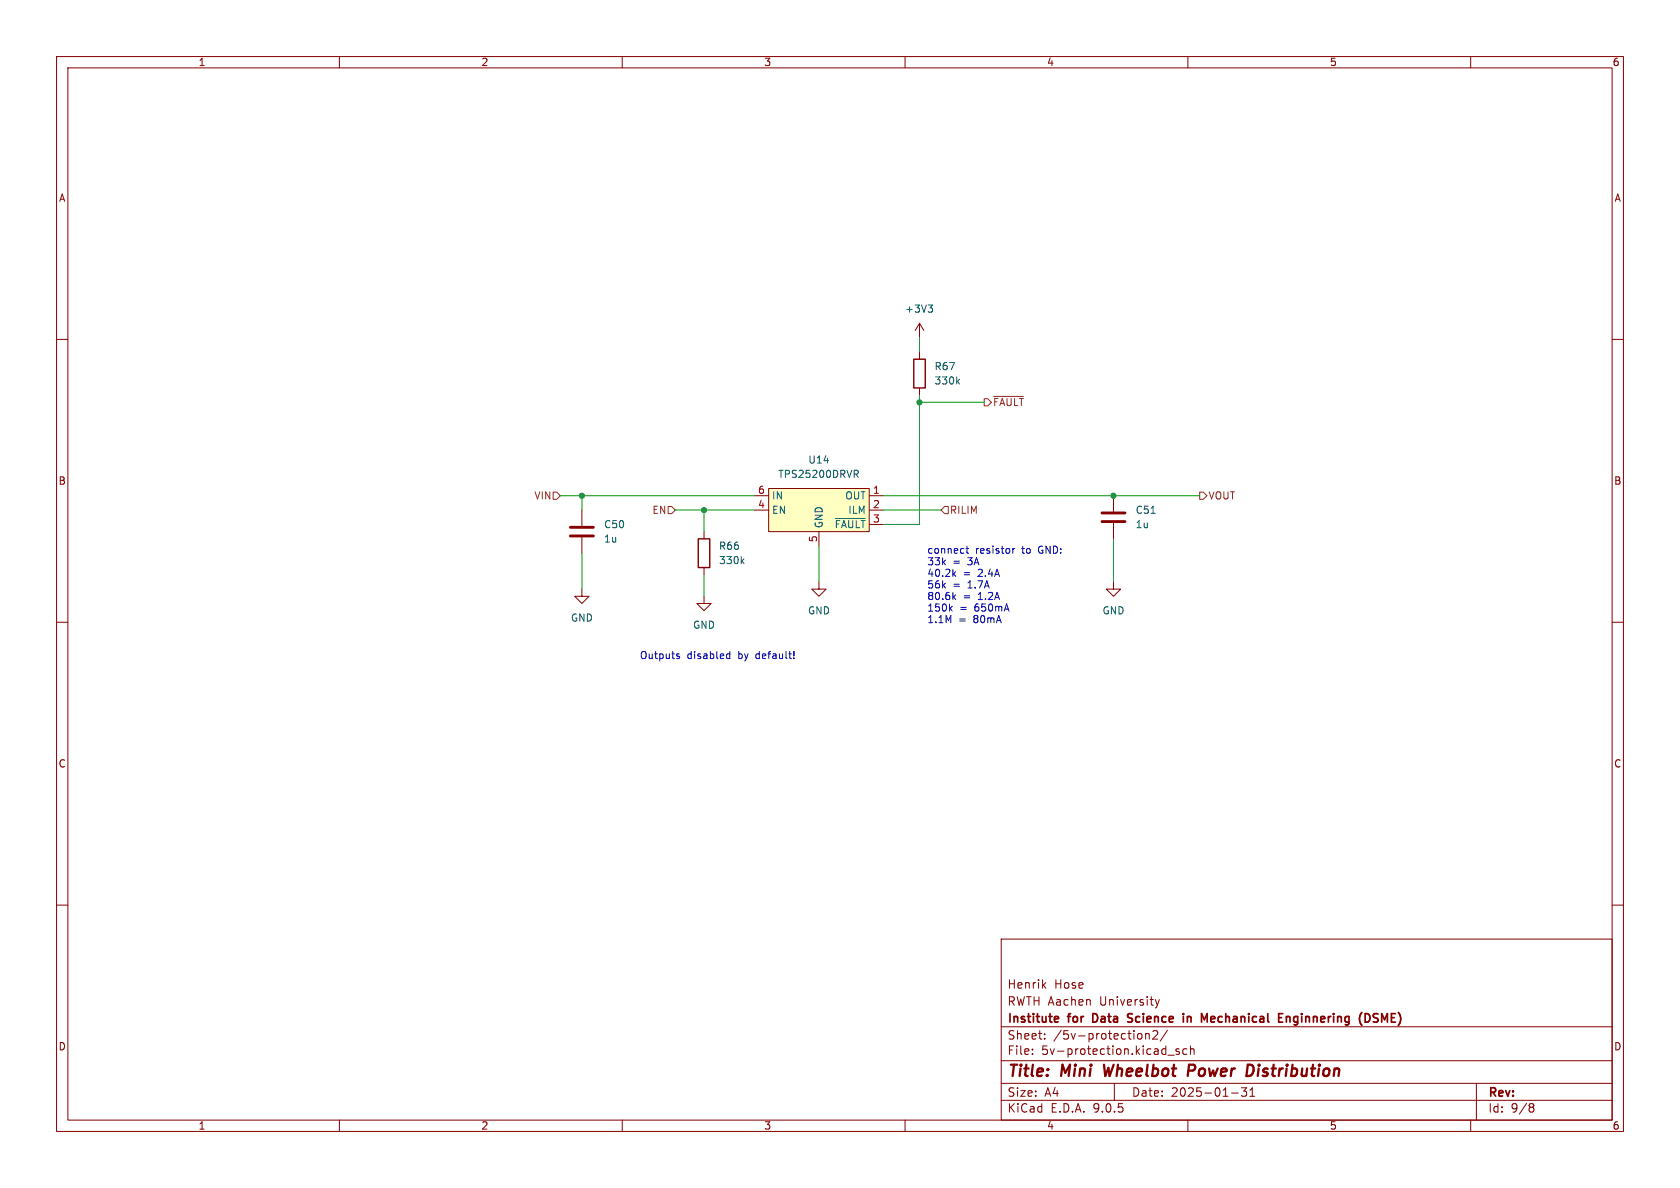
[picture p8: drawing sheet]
<svg xmlns="http://www.w3.org/2000/svg" width="297mm" height="210mm" viewBox="0 0 297 210" stroke-linecap="round" stroke-linejoin="round" font-family="sans-serif">
<g fill="none" stroke="#840000" stroke-width=".18">
<path d="M10 10h277v190h-277zM12 12h273v186h-273zM60 10v2M110 10v2M160 10v2M210 10v2M260 10v2M162.6 57.2l-.8 1.2M162.6 57.2l.7 1.2M162.6 57.2v2.5M10 60h2M162.6 62.2v1.3"/>
<path d="M162.6 68.6v1.3M285 60h2M102.9 90.2v2.8M102.9 95v2.8M196.8 87.6v2.8M196.8 92.5v2.8M10 110h2M102.9 104.1v1.3h1.2l-1.2 1.3-1.3-1.3h1.3M124.5 105.4v1.3h1.2l-1.2 1.3-1.3-1.3h1.3M196.8 102.9v1.2h1.3l-1.3 1.3-1.2-1.3h1.2M285 110h2M10 160h2"/>
<path d="M177 166h108v32h-108zM184.5 174.1l.4 .6M184.9 173.7l-.6 .6M204.2 176.7l.4 1M204.6 177.7l-.1 .4-.3 .1M205 176.7l-.4 1M285 160h2M60 198v2M110 198v2M160 198v2M177 194.5h108M177 191.5h108"/>
<path d="M177 187.5h108M177 181.5h108M182.5 186.3v.1M182.5 185.5v.1M184.7 183.6v.1M184.7 182.8v.1M197 191.5v3M201.4 182.7l.3 .1 .2 .2-.1 .6-.4 .1M202.5 182.8l.2-.1 .4 .1 .1 .9M202.5 182.7v1M203.8 182.3l.6-.1 .2 .1 .1 .3-1 1.1h1M206.4 182.1l-1.3 2"/>
<path d="M206.5 186.5h1.1M208.5 185.5l-.4-.1-.2 .2 .1 .2 .5 .2v.3h-.6M209.8 185.5l-.4-.1-.3 .3v.4l.1 .2h.6M210 198v2M210.5 185.5l.2-.1 .3 .1 .1 .9M210.5 184.9v1.5M217.7 193.2h1.2M219.5 192.3h.9l-.5 .6 .4 .1v.7l-.2 .1h-.4l-.2-.1M221 193.8h.8M221 192.7l.4-.4v1.5M260 198v2M261 191.5v6.5"/>
<path d="M270.6 195.1l.4 .1 .2 .2-.3 .3M270.6 195.7h.3M270.9 195.7l.2 .2 .1 .4-.2 .2-.4 .1"/>
</g>
<path d="M195.2 188.2l.2 2 .6-1.4M211 188.2h-.8l-.2 2M211.1 189.2l-1 .1M221.1 188.2a1.11 1.11 0 0 1 0 1.9" fill="none" stroke="#840000" stroke-width=".4"/>
<g fill="none" stroke="#840000" stroke-width=".3">
<path d="M186.6 179.7l.5 .1v.2l-.7 .2M193.6 179.2h-.4v1.5h.4M200.2 179.3l-.6-.1-.3 .3 .2 .3 .6 .2M209.2 179.2v.1M209.9 179.7v1M210.5 179.8l-.4-.1-.2 .1M214.6 179.7h-.3l-.2 .2v.7l.5 .1M226.1 179.2h.7M227.4 179.8l.2-.1 .4 .1 .1 .9M227.4 179.7v1M241.7 179.2a.81 .81 0 0 1 .5 .7 .81 .81 0 0 1-.5 .8M243.4 179.2h-.3l-.3 .3 .1 .3 .4 .2"/>
<path d="M187.1 180.6l-.5 .1M199.3 180.6h.8M214.8 180l-.7 .2M226.1 180.7h.7M242.8 180.6l.5 .1"/>
</g>
<path d="M100.8 93.2h4.1M100.8 94.7h4.1M194.8 90.7h4.1M194.8 92.2h4.1" fill="none" stroke="#840000" stroke-width=".51"/>
<path d="M164.1 53.9h.8l-.5 .5M164.6 54.4l.3 .2v.3l-.3 .3M169.3 67.4l.3 .5M169.6 67l-.5 .5M203.5 90.7h.7" fill="none" stroke="#006464" stroke-width=".18"/>
<path d="M161.5 63.5h2.1v5.1h-2.1z" fill="none" stroke="#840000" stroke-width=".25"/>
<path d="M135.9 86.4h17.8v7.6h-17.8z" fill="#ffffc2"/>
<path d="M124.5 94v1.3M133.3 87.6h2.6M133.3 90.2h2.6M135.9 86.4h17.8v7.6h-17.8zM144.8 94v2.5M153.7 87.6h2.5M153.7 90.2h2.5M153.7 92.7h2.5M124.5 100.3v1.3M144.8 102.9v1.2h1.2l-1.2 1.3-1.3-1.3h1.3" fill="none" stroke="#840000" stroke-width=".18"/>
<path d="M131.2 99.2l.3 .4M131.5 98.8l-.5 .5M147.7 91.7h5.2M151 83.1h.5l.2 .3-.1 .3-.6 .1M151.3 83.8l.4 .6" fill="none" stroke="#006464" stroke-width=".18"/>
<path d="M123.4 95.3h2.1v5h-2.1z" fill="none" stroke="#840000" stroke-width=".25"/>
<path d="M174 70.5h.6l.7 .6-.7 .7h-.6zM175.7 70.1h5.2M97.8 87h.6l.7 .6-.7 .7h-.6zM118.1 89.5h.6l.7 .7-.7 .6h-.6zM167 89.5h.6v1.3h-.6l-.6-.6zM212.1 87h.6l.7 .6-.7 .7h-.6z" fill="none" stroke="#725600" stroke-width=".18"/>
<g fill="none" stroke="#009600" stroke-width=".18">
<path d="M162.6 59.7v2.5M162.6 69.9v22.8h-6.4M162.6 71.1h11.4M99.1 87.6h34.2M102.9 87.6v2.6M102.9 97.8v6.3M119.4 90.2h13.9M124.5 90.2v3.8M144.8 96.5v6.4M156.2 87.6h55.9M156.2 90.2h10.2M196.8 95.3v7.6"/>
<path d="M124.5 101.6v3.8"/>
</g>
<g fill="none" stroke="#0000c2" stroke-width=".18">
<path d="M170.8 97h.4M170.9 96.5v1.1l.3 .2M179 97v.8M179.4 97l-.4 .2M119.7 115.9l.4 .3v.2h-.4M119.7 115.6h.4M128.6 116.4h.4M128.6 115.6h.4M129 115.2v1.2M140.3 116.3v.1M140.3 115.2v.7M168 107.5l.3 .5"/>
<path d="M168.3 107.2l-.4 .5M168.6 101.4l.3 .5M168.6 105.5l.3 .5M168.9 101.1l-.4 .4M168.9 105.1l-.4 .5"/>
</g>
<g fill="#009600" stroke="#009600" stroke-width=".18">
<circle cx="124.5" cy="90.2" r=".46"/>
<circle cx="102.9" cy="87.6" r=".46"/>
<circle cx="162.6" cy="71.1" r=".46"/>
<circle cx="196.8" cy="87.6" r=".46"/>
</g>
<g font-size="2.8" fill="#840000">
<text x="178" y="190.9">Title:</text>
<text x="187.7" y="190.9">Mini</text>
<text x="196" y="190.9">Wheelbot</text>
<text x="211.6" y="190.9">Power</text>
<text x="222.8" y="190.9">Distribution</text>
</g>
<g font-size="2.1" fill="#840000">
<text x="178" y="178">RWTH Aachen</text>
<text x="178" y="175">Henrik</text>
<text x="186.4" y="175">Hose</text>
<text x="194.5" y="178">University</text>
<text x="178" y="184">Sheet:</text>
<text x="178" y="181.2">Institute</text>
<text x="186.2" y="184">/5v-protection2/</text>
<text x="189" y="181.2">for</text>
<text x="193.8" y="181.2">Data</text>
<text x="200.7" y="181.2">Science</text>
<text x="211" y="181.2">in</text>
<text x="214.9" y="181.2">Mechanical</text>
<text x="229.1" y="181.2">Enginnering</text>
<text x="244" y="181.2">(DSME)</text>
<text x="178" y="186.7">File:</text>
<text x="184.1" y="186.7">5v-protection.kicad_sch</text>
<text x="178" y="196.9">KiCad</text>
<text x="178" y="194.1">Size:</text>
<text x="184.7" y="194.1">A4</text>
<text x="185.7" y="196.9">E.D.A.</text>
<text x="193.3" y="196.9">9.0.5</text>
<text x="200" y="194.1">Date:</text>
<text x="207" y="194.1">2025-01-31</text>
<text x="263" y="194.3">Rev:</text>
<text x="263" y="196.9">Id:</text>
<text x="267.1" y="196.9">9/8</text>
</g>
<g font-size="1.8" fill="#840000">
<text x="35" y="11.9">1</text>
<text x="85" y="11.9">2</text>
<text x="135" y="11.9">3</text>
<text x="185" y="11.9">4</text>
<text x="235" y="11.9">5</text>
<text x="285" y="11.9">6</text>
<text x="10.3" y="35.9">A</text>
<text x="285.3" y="35.9">A</text>
<text x="10.3" y="85.9">B</text>
<text x="285.3" y="85.9">B</text>
<text x="10.3" y="135.9">C</text>
<text x="285.3" y="135.9">C</text>
<text x="10.3" y="185.9">D</text>
<text x="285.3" y="185.9">D</text>
<text x="35" y="199.9">1</text>
<text x="85" y="199.9">2</text>
<text x="135" y="199.9">3</text>
<text x="185" y="199.9">4</text>
<text x="235" y="199.9">5</text>
<text x="285" y="199.9">6</text>
</g>
<g font-size="1.8" fill="#006464">
<text x="159.9" y="55.5">+3V3</text>
<text x="165.1" y="65.6">R67</text>
<text x="165.1" y="68.2">330k</text>
<text x="142.8" y="82.1">U14</text>
<text x="136.4" y="88.5">IN</text>
<text x="137.5" y="84.7">TPS25200DRVR</text>
<text x="149.3" y="88.5">OUT</text>
<text x="106.7" y="93.6">C50</text>
<text x="136.4" y="91">EN</text>
<text x="145.6" y="93.5" transform="rotate(-90 145.6 93.5)">GND</text>
<text x="147.5" y="93.6">~{FAULT}</text>
<text x="149.9" y="91">ILM</text>
<text x="200.7" y="93.6">1u</text>
<text x="200.7" y="91">C51</text>
<text x="106.7" y="96.1">1u</text>
<text x="127" y="97.4">R66</text>
<text x="127" y="99.9">330k</text>
<text x="100.8" y="110.1">GND</text>
<text x="122.4" y="111.4">GND</text>
<text x="142.7" y="108.8">GND</text>
<text x="194.8" y="108.8">GND</text>
</g>
<g font-size="1.8" fill="#725600">
<text x="175.5" y="72">~{FAULT}</text>
<text x="94.4" y="88.5">VIN</text>
<text x="213.6" y="88.5">VOUT</text>
<text x="115.2" y="91">EN</text>
<text x="167.8" y="91">RILIM</text>
</g>
<g font-size="1.8" fill="#a90000">
<text x="133.9" y="87.4">6</text>
<text x="133.9" y="89.9">4</text>
<text x="154.2" y="87.4">1</text>
<text x="154.2" y="89.9">2</text>
<text x="144.5" y="96" transform="rotate(-90 144.5 96)">5</text>
<text x="154.2" y="92.5">3</text>
</g>
<g font-size="1.8" fill="#0000c2">
<text x="163.8" y="98">connect</text>
<text x="163.8" y="100">33k</text>
<text x="168.4" y="100">=</text>
<text x="171.2" y="100">3A</text>
<text x="172.4" y="98">resistor</text>
<text x="180.8" y="98">to</text>
<text x="183.9" y="98">GND:</text>
<text x="163.8" y="102.1">40.2k</text>
<text x="163.8" y="104.1">56k</text>
<text x="163.8" y="106.2">80.6k</text>
<text x="168.4" y="104.1">=</text>
<text x="170.3" y="102.1">=</text>
<text x="170.3" y="106.2">=</text>
<text x="171.2" y="104.1">1.7A</text>
<text x="173" y="102.1">2.4A</text>
<text x="173" y="106.2">1.2A</text>
<text x="163.8" y="108.2">150k</text>
<text x="163.8" y="110.2">1.1M</text>
<text x="169.5" y="110.2">=</text>
<text x="169.7" y="108.2">=</text>
<text x="172.2" y="110.2">80mA</text>
<text x="172.4" y="108.2">650mA</text>
<text x="113" y="116.6">Outputs</text>
<text x="121.5" y="116.6">disabled</text>
<text x="130.6" y="116.6">by</text>
<text x="133.9" y="116.6">default!</text>
</g>
</svg>
